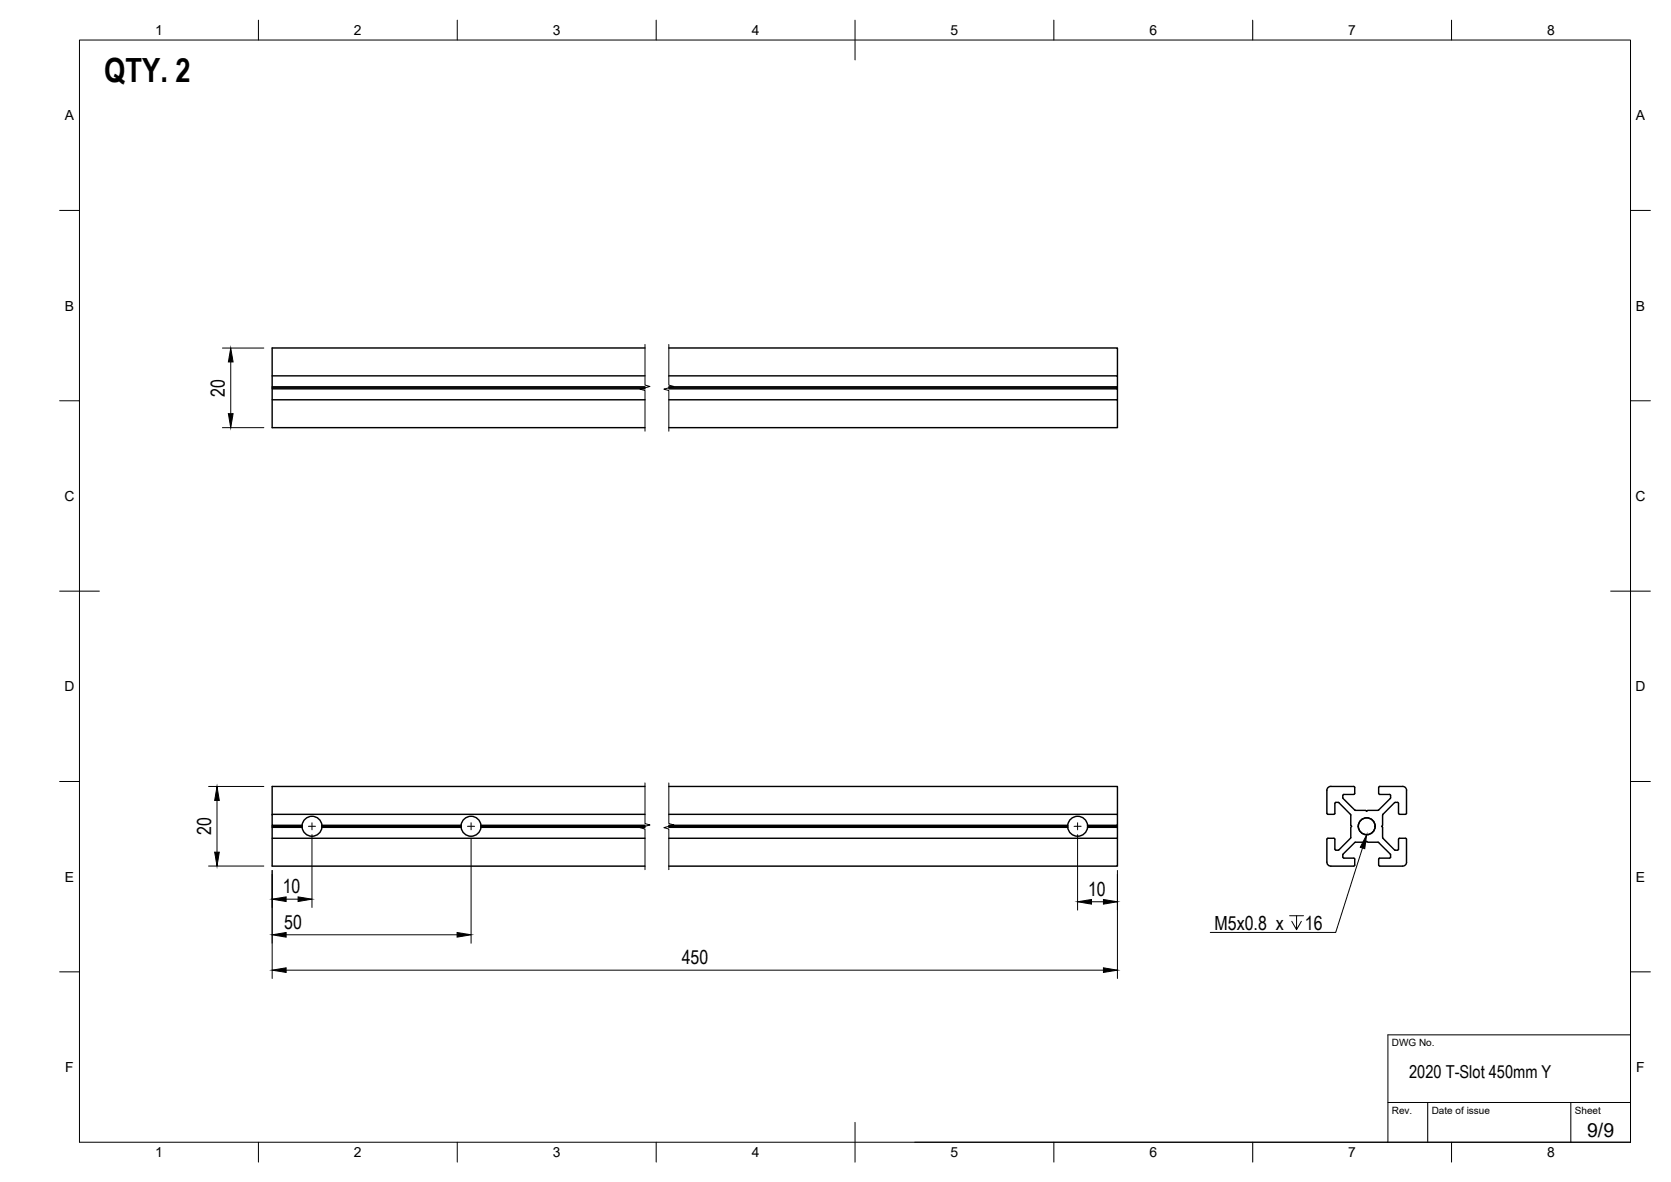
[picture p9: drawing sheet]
<svg xmlns="http://www.w3.org/2000/svg" width="420mm" height="297mm" viewBox="0 0 420 297" stroke-linecap="round" stroke-linejoin="round" font-family="sans-serif">
<!-- layer: Visible -->
<g fill="none" stroke="#000" stroke-width=".36">
<path d="M68.4 97.7h93.8M68.4 97.5h93.8M68.4 97.2h93.8M68.4 94.5h93.8M162.2 87.4h-93.8v20.1h93.8M168.2 97.7h112.8v2.8M168.2 97.5h112.8v.2M168.2 97.2h112.8v.3M168.2 94.5h112.8v2.7M168.2 87.4h112.8v7.1M68.4 100.5h93.8M168.2 100.5h112.8v7h-112.8"/>
<path d="M162.2 197.6h-93.8v9.8h7.5M168.2 197.6h112.8v7M68.4 207.4v.3h7.5M68.4 207.7v.2h7.5M68.4 207.9v9.8h93.8M68.4 210.7h93.8M68.4 204.6h93.8M75.9 207.6l.1 .3M76 207.4a2.51 2.51 0 0 1 2.6-2.3 2.51 2.51 0 0 1 2.4 2.5M76 207.4l-.1 .2M80.9 207.4h35.1M80.9 207.9h35.1"/>
<path d="M80.9 207.7h35M81 207.6a2.51 2.51 0 0 1-2.4 2.5 2.51 2.51 0 0 1-2.6-2.2M115.9 207.6a2.51 2.51 0 0 0 2.4 2.5 2.51 2.51 0 0 0 2.6-2.2M120.9 207.4h41.3M120.9 207.9h41.3M120.9 207.4v.2M120.9 207.4a2.51 2.51 0 0 0-2.6-2.3 2.51 2.51 0 0 0-2.4 2.5M120.9 207.6v.3M120.9 207.7h41.3M168.2 204.6h112.8v2.8h-7.5M168.2 210.7h112.8v7h-112.8M168.2 207.4h100.3"/>
<path d="M168.2 207.7h100.3M168.2 207.9h100.3M268.5 207.6v.3M268.5 207.4v.2M273.5 207.4a2.51 2.51 0 0 0-2.5-2.3 2.51 2.51 0 0 0-2.5 2.3M273.5 207.9a2.51 2.51 0 0 1-2.5 2.2 2.51 2.51 0 0 1-2.5-2.2M273.5 207.4v.2M273.5 207.6v.3M281 207.4v.3h-7.5M281 207.7v.2h-7.5M281 207.9v2.8M333.6 210.9v5.8a1.01 1.01 0 0 0 1 1h5.8"/>
<path d="M333.7 204.4l.2 .2M333.9 204.6h1.5M335.4 210.7h-1.5l-.2 .2M335.4 210.7l.2 .2v2.5M335.6 204.4l-.2 .2M335.6 201.9v2.5M335.7 213.4l.2 .2M335.9 201.6l.7 .1M335.9 201.6l-.2 .3M336.6 213.6l-.7 .1M336.7 201.7l2.9 2.9M337.6 214.8v.6"/>
<path d="M337.7 215.4l.2 .2M337.7 200.7l3.1 2.9M337.7 214.6l3-2.9h2.7l.2-.3 .3 .3h2.7l3.1 3.1M337.7 200.6l-.1-.7 .3-.2 2.7-.1v-1.9l-6-.1a.97 .97 0 0 0-1 1v5.8M337.7 214.6v.2M337.9 215.7h2.7v1.7M339.6 204.6v2.8l.3 .3-.3 .2v2.6M339.6 210.5l-2.9 3.1M340.6 217.4l-.2 .2M340.8 203.7h2.6l.2 .2 .3-.2h2.6M346.5 203.6l3.2-3.1v-.6l-.3-.2-2.7-.1v-1.9l6-.1a.97 .97 0 0 1 1 1v5.8M346.7 217.4l.2 .2"/>
<path d="M347.6 204.8v2.6l-.2 .3 .2 .2v2.6M347.7 210.5l3.1 3.2 .6-.1 .2-.2 .1-2.7h1.9l.1 6a1.01 1.01 0 0 1-1 1h-5.8M347.7 204.6v.2M349.4 215.7h-2.7l-.1 1.7M349.7 215.4l-.3 .2M349.7 214.8v.6M351.6 204.4v-2.5l-.2-.3h-.6l-3.1 3M351.7 204.4l.2 .2M351.9 204.6h1.5M353.7 204.4l-.3 .2"/>
<circle cx="343.7" cy="207.6" r="2.11"/>
<circle cx="343.7" cy="207.6" r="2.13"/>
</g>
<!-- layer: BORDER -->
<g fill="none" stroke="#000" stroke-width=".25">
<path d="M20 10.1h390v276.9h-390zM65 5.1v5M115 5.1v5M165 5.1v5M215 5.1v10M265 5.1v5M315 5.1v5M365 5.1v5M15 52.9h5M410 52.9h5M15 100.7h5M410 100.7h5"/>
<path d="M15 148.6h10M405 148.6h10M15 196.4h5M410 196.4h5M15 244.2h5M410 244.2h5M65 287v5M115 287v5M165 287v5M215 282.1v9.9M265 287v5M315 287v5"/>
<path d="M365 287v5"/>
</g>
<!-- layer: TITLEBLOCK -->
<path d="M410 240.1v46.9h-180M349 277.1h61M359 277.1v9.9M395 277.1v9.9M410 260.1h-61v26.9" fill="none" stroke="#000" stroke-width=".25"/>
<!-- layer: Break Lines -->
<path d="M162.2 86.6v10.2l1.2 .3-2.5 .7 1.3 .3v10.3M168.2 86.6v10.2l1.2 .3-2.5 .7 1.3 .3v10.3M162.2 196.8v10.2l1.2 .3-2.5 .7 1.3 .3v10.3M168.2 196.8v10.2l1.2 .3-2.5 .7 1.3 .3v10.3" fill="none" stroke="#000" stroke-width=".25"/>
<!-- layer: Hole Notes -->
<path d="M342.6 213.1l-6.7 21.2h-31.6M324.3 230.1h3.5M326 230.1v3.5l-1.2-2.1M327.2 231.5l-1.2 2.1" fill="none" stroke="#000" stroke-width=".25"/>
<path d="M343.6 209.8l-.4 3.5-1.2-.4z" fill="#000" stroke="#000" stroke-width=".25"/>
<!-- layer: Smart Centers -->
<path d="M77.6 207.7h1.7M78.4 206.8v1.7M117.5 207.7h1.8M118.4 206.8v1.7M270.1 207.7h1.7M271 206.8v1.7" fill="none" stroke="#000" stroke-width=".25"/>
<!-- layer: FD_Dimensions -->
<g fill="none" stroke="#000" stroke-width=".25">
<path d="M55.9 87.5h10.4M58 91v13M55.9 107.5h10.4M52.5 197.6h13.8M52.5 217.6h13.8M54.6 201.2v13M68.4 218.7v27.2M78.4 209.7v18.4M118.4 210.6v26.4M271 209.7v19M281 218.7v27.2M71.9 226h3.1"/>
<path d="M71.9 234.9h43M274.4 226.6h3.1M71.9 243.8h205.6"/>
</g>
<path d="M58 87.5l.6 3.5h-1.2zM57.4 104h1.2l-.6 3.5zM54.6 197.6l.5 3.6h-1.1zM54 214.2h1.1l-.5 3.4zM68.4 226l3.5-.6v1.2zM68.4 234.9l3.5-.6v1.2zM75 225.4l3.4 .6-3.4 .6zM114.9 234.3l3.5 .6-3.5 .6zM271 226.6l3.4-.6v1.2zM277.5 226l3.5 .6-3.5 .6zM68.4 243.8l3.5-.6v1.2zM277.5 243.2l3.5 .6-3.5 .6z" fill="#000" stroke="#000" stroke-width=".25"/>
<text font-size="8.4" x="26.2" y="20.5">QTY. 2</text>
<g font-size="4.9">
<text x="56.6" y="99.7" transform="rotate(-90 56.6 99.7)">20</text>
<text x="53.1" y="209.8" transform="rotate(-90 53.1 209.8)">20</text>
<text x="71.1" y="224.5">10</text>
<text x="273.6" y="225.2">10</text>
<text x="71.5" y="233.5">50</text>
<text x="305.4" y="233.6">M5x0.8 x</text>
<text x="328.1" y="233.6">16</text>
<text x="171.4" y="242.3">450</text>
<text x="399.1" y="285.7">9/9</text>
</g>
<text font-size="4.5" x="354.3" y="271">2020 T-Slot 450mm Y</text>
<g font-size="3.5">
<text x="39" y="8.8">1</text>
<text x="89" y="8.8">2</text>
<text x="139" y="8.8">3</text>
<text x="189" y="8.8">4</text>
<text x="239" y="8.8">5</text>
<text x="289" y="8.8">6</text>
<text x="339" y="8.8">7</text>
<text x="389" y="8.8">8</text>
<text x="16.3" y="30.2">A</text>
<text x="411.3" y="30.2">A</text>
<text x="16.3" y="78">B</text>
<text x="411.3" y="78">B</text>
<text x="16.2" y="125.9">C</text>
<text x="411.2" y="125.9">C</text>
<text x="16.2" y="173.7">D</text>
<text x="411.2" y="173.7">D</text>
<text x="16.3" y="221.6">E</text>
<text x="411.3" y="221.6">E</text>
<text x="16.4" y="269.4">F</text>
<text x="411.4" y="269.4">F</text>
<text x="39" y="290.8">1</text>
<text x="89" y="290.8">2</text>
<text x="139" y="290.8">3</text>
<text x="189" y="290.8">4</text>
<text x="239" y="290.8">5</text>
<text x="289" y="290.8">6</text>
<text x="339" y="290.8">7</text>
<text x="389" y="290.8">8</text>
</g>
<g font-size="2.5">
<text x="350" y="262.9">DWG No.</text>
<text x="350" y="279.9">Rev.</text>
<text x="360" y="279.9">Date of issue</text>
<text x="396" y="279.9">Sheet</text>
</g>
</svg>
